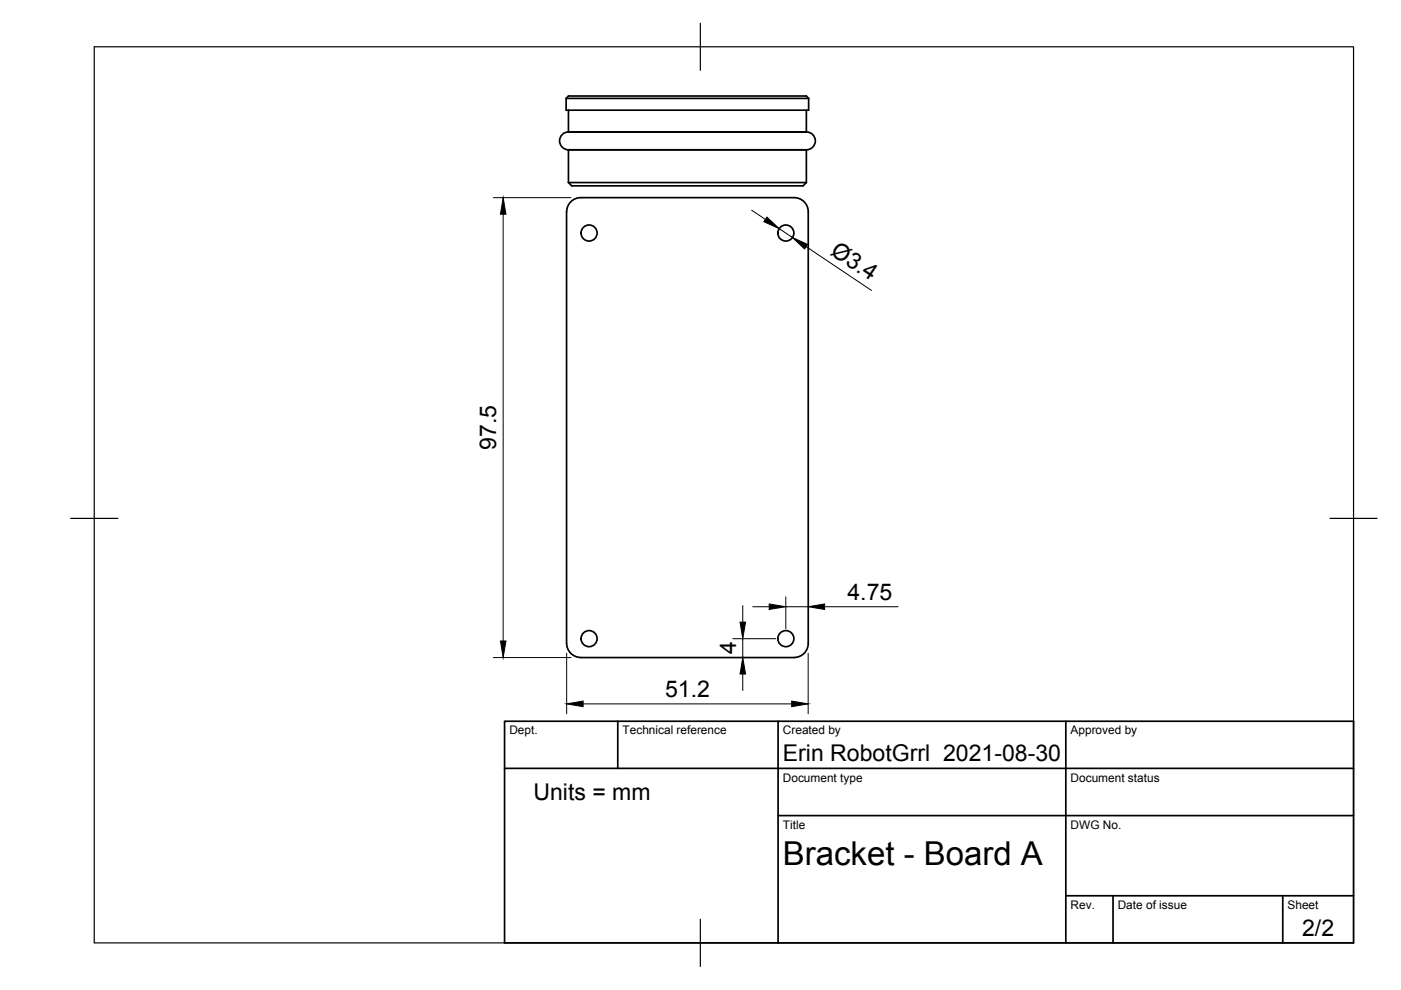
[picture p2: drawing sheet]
<svg xmlns="http://www.w3.org/2000/svg" width="297mm" height="210mm" viewBox="0 0 297 210" stroke-linecap="round" stroke-linejoin="round" font-family="sans-serif">
<!-- layer: Visible -->
<g fill="none" stroke="#000" stroke-width=".36">
<path d="M120 20.9l.5-.5h50.5l.4 .5M120 20.9h51.4M120 20.9v2.5h51.4v-2.5M120.5 38.7l.7 .7h49.1l.7-.7M120.5 38.7h50.5M120.5 31.8h50.5v6.9M120.5 23.4v4.6M120.5 31.8v6.9M120.5 28a1.89 1.89 0 0 0-1.9 1.9 1.89 1.89 0 0 0 1.9 1.9M171 23.4v4.6h-50.5M171 28a1.89 1.89 0 0 1 1.9 1.9 1.89 1.89 0 0 1-1.9 1.9M120.1 44.9v91.5"/>
<path d="M168.4 41.9h-45.3a2.99 2.99 0 0 0-3 3M168.4 41.9a2.99 2.99 0 0 1 3 3v91.5M120.1 136.4a2.99 2.99 0 0 0 3 3h45.3M171.4 136.4a2.99 2.99 0 0 1-3 3"/>
<circle cx="124.9" cy="49.4" r="1.7"/>
<circle cx="166.6" cy="49.4" r="1.7"/>
<circle cx="124.9" cy="135.4" r="1.7"/>
<circle cx="166.6" cy="135.4" r="1.7"/>
</g>
<!-- layer: Border -->
<path d="M20 9.9h267v190h-267zM148.5 4.9v10M15 109.9h10M282 109.9h10M148.5 194.9v10" fill="none" stroke="#000" stroke-width=".25"/>
<!-- layer: TitleBlock -->
<path d="M107 152.9h180v47h-180zM131 152.9v10M165 152.9v47M226 152.9v47M107 162.9h180M165 172.9h122M226 189.9h61M236 189.9v10M272 189.9v10" fill="none" stroke="#000" stroke-width=".36"/>
<!-- layer: Dimensions -->
<g fill="none" stroke="#000" stroke-width=".21">
<path d="M104.6 41.9h16.5M106.7 45.4v90.5M159.4 44.6l2.9 1.9M165.2 48.5l2.8 1.8M170.9 52.3l13.9 9.3M104.6 139.4h16.5M120.1 138.5v12.8M155.4 135.4h9.1M157.5 128.4v3.5M157.5 135.4v4M159.6 128.6h3.5M166.6 126.5v6.8"/>
<path d="M166.6 128.6h4.7M171.3 138.5v12.8M174.8 128.6h15.6M123.6 149.2h44.3M157.5 142.9v3.5"/>
</g>
<path d="M106.7 41.9l.6 3.5h-1.2zM162.6 46l2.6 2.5-3.3-1.5zM168 50.3l3.2 1.5-.6 1zM106.1 135.9h1.2l-.6 3.5zM156.9 131.9h1.2l-.6 3.5zM163.1 128.1l3.5 .5-3.5 .6zM171.3 128.6l3.5-.5v1.1zM120.1 149.2l3.5-.6v1.2zM157.5 139.4l.6 3.5h-1.2zM167.9 148.6l3.4 .6-3.4 .6z" fill="#000" stroke="#000" stroke-width=".21"/>
<text font-size="7" x="166" y="183.4">Bracket - Board A</text>
<g font-size="4.9">
<text x="175.9" y="53.8" transform="rotate(34 175.9 53.8)">Ø3.4</text>
<text x="105.2" y="95.4" transform="rotate(-90 105.2 95.4)">97.5</text>
<text x="179.7" y="127.2">4.75</text>
<text x="156.1" y="138.7" transform="rotate(-90 156.1 138.7)">4</text>
<text x="141" y="147.8">51.2</text>
<text x="166" y="161.4">Erin RobotGrrl 2021-08-30</text>
<text x="113.1" y="169.6">Units = mm</text>
<text x="276.1" y="198.6">2/2</text>
</g>
<g font-size="2.5">
<text x="108" y="155.7">Dept.</text>
<text x="132" y="155.7">Technical reference</text>
<text x="166" y="155.7">Created by</text>
<text x="227" y="155.7">Approved by</text>
<text x="166" y="165.7">Document type</text>
<text x="227" y="165.7">Document status</text>
<text x="166" y="175.7">Title</text>
<text x="227" y="175.7">DWG No.</text>
<text x="227" y="192.7">Rev.</text>
<text x="237" y="192.7">Date of issue</text>
<text x="273" y="192.7">Sheet</text>
</g>
</svg>
